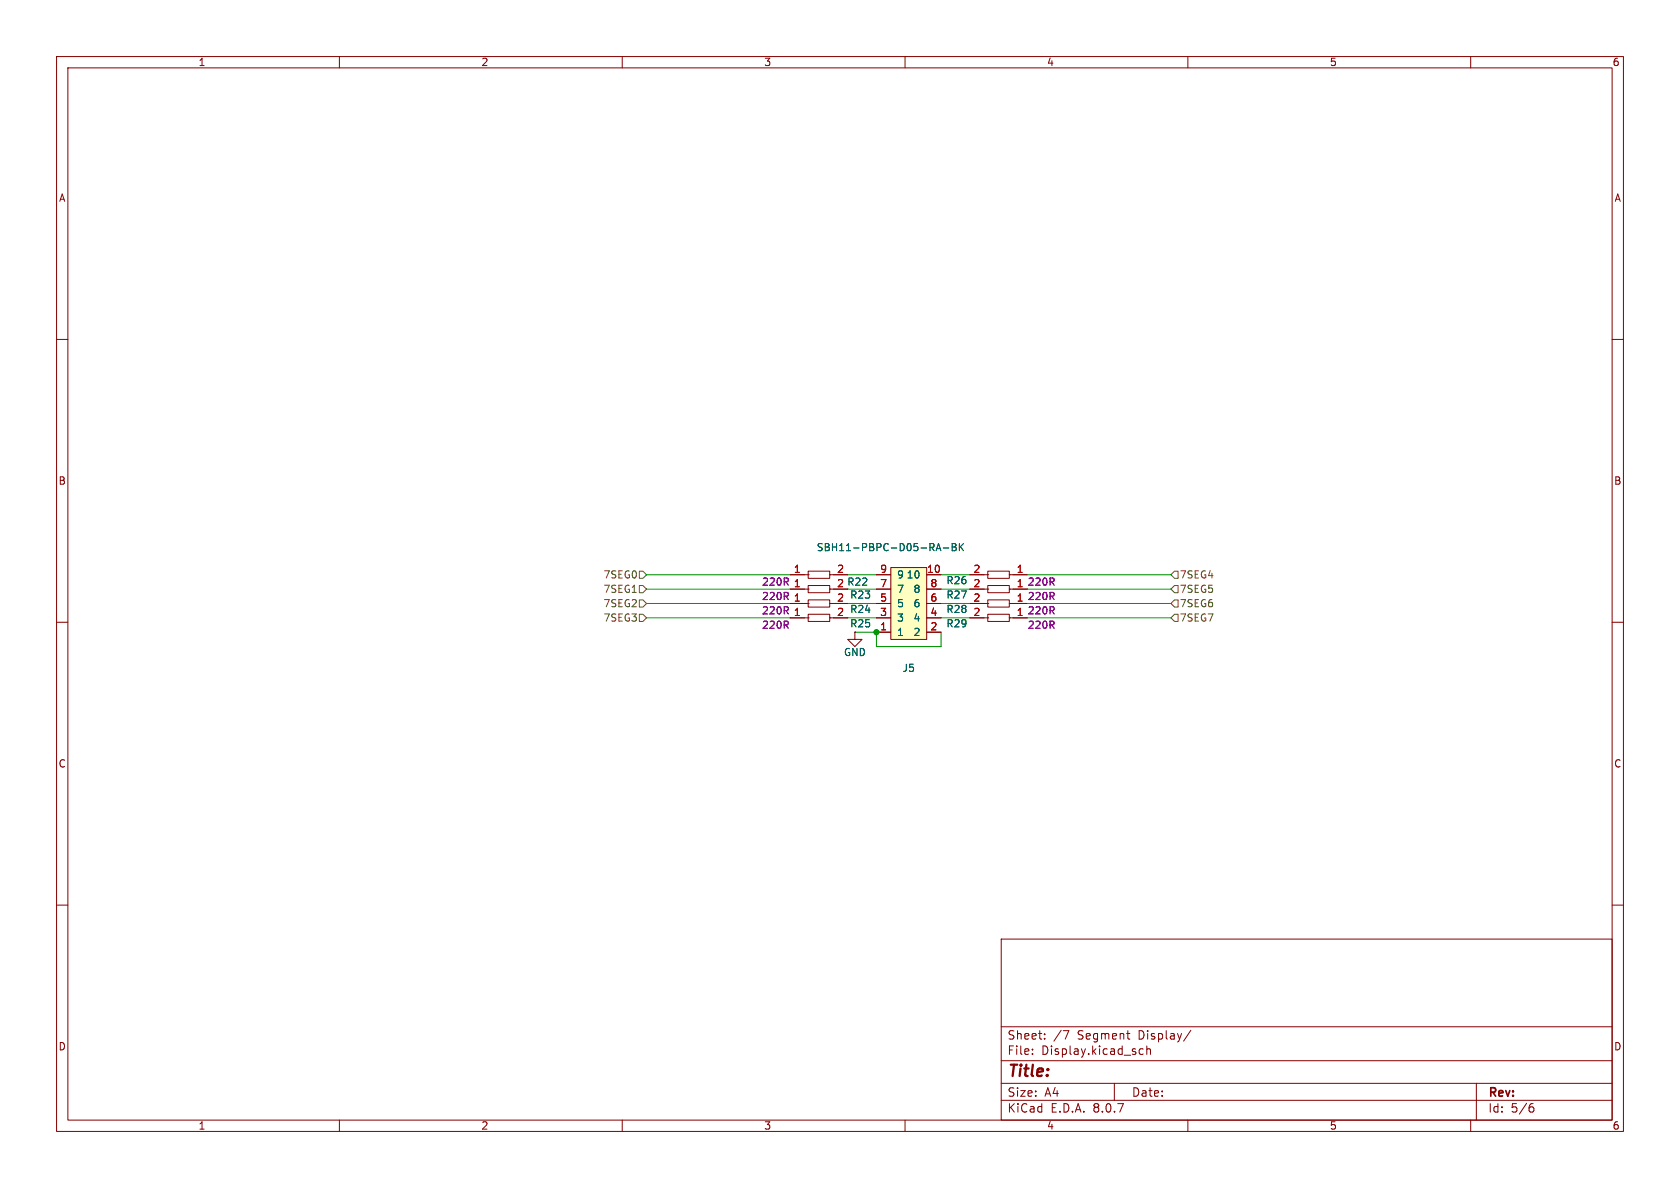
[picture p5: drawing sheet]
<svg xmlns="http://www.w3.org/2000/svg" width="297mm" height="210mm" viewBox="0 0 297 210" stroke-linecap="round" stroke-linejoin="round" font-family="sans-serif">
<g fill="none" stroke="#840000" stroke-width=".18">
<path d="M10 10h277v190h-277zM12 12h273v186h-273zM60 10v2M110 10v2M160 10v2M210 10v2M260 10v2M10 60h2M285 60h2M10 110h2M139.7 109.2h3.2M139.7 106.7h3.2"/>
<path d="M142.9 108.6h3.8v1.3h-3.8zM142.9 106h3.8v1.3h-3.8zM142.9 109.2h.1M142.9 106.7h.1M146.7 109.2h.1M146.7 106.7h.1M146.7 109.2h3.2M146.7 106.7h3.2M151.1 111.8v1.2h1.3l-1.3 1.3-1.2-1.3h1.2M151.1 111.8h.1M171.4 101.6h3.2M171.4 109.2h3.2"/>
<path d="M171.4 104.1h3.2M174.6 101h3.8v1.2h-3.8zM174.6 108.6h3.8v1.3h-3.8zM174.6 103.5h3.8v1.3h-3.8zM174.6 101.6h.1M174.6 109.2h.1M174.6 104.1h.1M178.4 101.6h.1M178.4 109.2h.1M178.4 104.1h.1M178.4 101.6h3.2M178.4 109.2h3.2"/>
<path d="M178.4 104.1h3.2M285 110h2M10 160h2M177 166h108v32h-108zM285 160h2M60 198v2M110 198v2M160 198v2M177 194.5h108M177 191.5h108M177 187.5h108M177 181.5h108"/>
<path d="M182.5 186.3v.1M182.5 185.5v.1M184.7 183.6v.1M184.7 182.8v.1M187.6 182.1l-1.3 2M188 182.2h1l-.7 1.5M197 191.5v3M199.2 182.7h.5M199.5 183.6l.2 .1M201.4 186.1l.3 .3 .4-.1M202.1 185.5l-.4-.1-.3 .3M202.7 185.5l.3-.1 .3 .1 .1 .9"/>
<path d="M202.7 184.9v1.5M210 198v2M210.5 182.1l-1.3 2M260 198v2M261 191.5v6.5M270.6 195.7h.4l.2 .3-.1 .5-.5 .1M271 195.1l-.4 .1"/>
</g>
<path d="M157.5 100.3h6.3v12.7h-6.3z" fill="#ffffc2"/>
<g fill="none" stroke="#840000" stroke-width=".18">
<path d="M139.7 101.6h3.2M139.7 109.2h2.5M139.7 106.7h2.5M139.7 104.1h3.2M142.9 101h3.8v1.2h-3.8zM142.9 103.5h3.8v1.3h-3.8zM142.9 101.6h.1M142.9 104.1h.1M146.7 101.6h.1M146.7 104.1h.1M146.7 101.6h3.2M146.7 104.1h.6"/>
<path d="M147.3 109.2h2.6M147.3 106.7h2.6M151.1 111.8h.1M154.9 111.8h2.6M154.9 101.6h2.6M154.9 109.2h2.6M154.9 106.7h2.6M154.9 104.1h2.6M157.5 100.3h6.3v12.7h-6.3zM163.8 111.8h2.6M163.8 101.6h2.6M163.8 109.2h2.6"/>
<path d="M163.8 106.7h2.6M163.8 104.1h2.6M171.4 101.6h2.6M171.4 109.2h2.6M171.4 106.7h3.2M171.4 104.1h2.6M174.6 106h3.8v1.3h-3.8zM174.6 106.7h.1M178.4 106.7h.1M178.4 106.7h3.2M179.1 101.6h2.5M179.1 109.2h2.5"/>
<path d="M179.1 104.1h2.5"/>
</g>
<path d="M165.5 97.4l.4-1.3 .4 1.3M165.6 97h.6M166.8 96.9h.9M168.3 96.1h.5l.2 .2-.2 .4 .2 .1 .1 .3-.3 .3h-.5zM168.3 96.7h.5M169.6 96.1v1.3M169.8 96.6l.5 .8M170.3 96.1l-.7 .7" fill="none" stroke="#006464" stroke-width=".18"/>
<path d="M113 106h.7l.6 .7-.6 .6h-.7zM113 101h.7l.6 .6-.6 .6h-.7zM113 108.6h.7l.6 .6-.6 .7h-.7zM113 103.5h.7l.6 .6-.6 .7h-.7zM207 104.1l.6-.6h.7v1.3h-.7zM207 109.2l.6-.6h.7v1.3h-.7zM207.6 106h.7v1.3h-.7l-.6-.6zM207.6 101h.7v1.2h-.7l-.6-.6z" fill="none" stroke="#725600" stroke-width=".18"/>
<g fill="none" stroke="#009600" stroke-width=".18">
<path d="M114.3 109.2h25.4M114.3 106.7h25.4M114.3 101.6h25.4M114.3 104.1h25.4M149.9 109.2h5M149.9 106.7h5M149.9 101.6h5M149.9 104.1h5M151.1 111.8h3.8v2.5h11.5v-2.5M166.4 109.2h5M166.4 106.7h5M166.4 101.6h5"/>
<path d="M166.4 104.1h5M181.6 109.2h25.4M181.6 106.7h25.4M181.6 101.6h25.4M181.6 104.1h25.4"/>
</g>
<circle cx="154.9" cy="111.8" r=".46" fill="#009600" stroke="#009600" stroke-width=".18"/>
<text font-size="2.8" fill="#840000" x="178" y="190.9">Title:</text>
<g font-size="2.1" fill="#840000">
<text x="178" y="184">Sheet:</text>
<text x="190.5" y="184">Segment</text>
<text x="201.4" y="184">Display/</text>
<text x="178" y="186.7">File:</text>
<text x="184.1" y="186.7">Display.kicad_sch</text>
<text x="178" y="196.9">KiCad</text>
<text x="178" y="194.1">Size:</text>
<text x="184.7" y="194.1">A4</text>
<text x="185.7" y="196.9">E.D.A.</text>
<text x="193.3" y="196.9">8.0.7</text>
<text x="200" y="194.1">Date:</text>
<text x="263" y="194.3">Rev:</text>
<text x="263" y="196.9">Id:</text>
<text x="267.1" y="196.9">5/6</text>
</g>
<g font-size="1.8" fill="#840000">
<text x="35" y="11.9">1</text>
<text x="85" y="11.9">2</text>
<text x="135" y="11.9">3</text>
<text x="185" y="11.9">4</text>
<text x="235" y="11.9">5</text>
<text x="285" y="11.9">6</text>
<text x="10.3" y="35.9">A</text>
<text x="285.3" y="35.9">A</text>
<text x="10.3" y="85.9">B</text>
<text x="285.3" y="85.9">B</text>
<text x="10.3" y="135.9">C</text>
<text x="285.3" y="135.9">C</text>
<text x="10.3" y="185.9">D</text>
<text x="285.3" y="185.9">D</text>
<text x="35" y="199.9">1</text>
<text x="85" y="199.9">2</text>
<text x="135" y="199.9">3</text>
<text x="185" y="199.9">4</text>
<text x="235" y="199.9">5</text>
<text x="285" y="199.9">6</text>
</g>
<g font-size="1.8" fill="#a90000">
<text x="140.3" y="101.3">1</text>
<text x="147.9" y="101.3">2</text>
<text x="155.5" y="101.3">9</text>
<text x="163.8" y="101.3">10</text>
<text x="172" y="101.3">2</text>
<text x="179.6" y="101.3">1</text>
<text x="140.3" y="106.4">1</text>
<text x="140.3" y="103.9">1</text>
<text x="147.9" y="106.4">2</text>
<text x="147.9" y="103.9">2 R22</text>
<text x="155.5" y="106.4">5</text>
<text x="155.5" y="103.9">7</text>
<text x="164.4" y="106.4">6</text>
<text x="164.4" y="103.9">8</text>
<text x="172" y="103.9">2</text>
<text x="172" y="106.4">2</text>
<text x="179.6" y="103.9">1</text>
<text x="179.6" y="106.4">1</text>
<text x="140.3" y="109">1</text>
<text x="147.9" y="109">2</text>
<text x="155.5" y="111.5">1</text>
<text x="155.5" y="109">3</text>
<text x="164.4" y="111.5">2</text>
<text x="164.4" y="109">4</text>
<text x="172" y="109">2</text>
<text x="179.6" y="109">1</text>
</g>
<g font-size="1.8" fill="#006464">
<text x="144.3" y="97.6">SBH11-PBPC-D05-RA-BK</text>
<text x="150.2" y="106">R23</text>
<text x="158.5" y="107.5">5</text>
<text x="158.5" y="105">7</text>
<text x="158.5" y="102.5">9</text>
<text x="160.2" y="102.5">10</text>
<text x="161.4" y="107.5">6</text>
<text x="161.4" y="105">8</text>
<text x="167.2" y="103.5">R26</text>
<text x="167.2" y="106">R27</text>
<text x="150.2" y="111.1">R25</text>
<text x="150.2" y="108.6">R24</text>
<text x="158.5" y="112.6">1</text>
<text x="158.5" y="110.1">3</text>
<text x="161.4" y="112.6">2</text>
<text x="161.4" y="110.1">4</text>
<text x="167.2" y="111.1">R29</text>
<text x="167.2" y="108.6">R28</text>
<text x="149.1" y="116.2">GND</text>
<text x="159.5" y="119">J5</text>
</g>
<g font-size="1.8" fill="#725600">
<text x="106.6" y="107.5">7SEG2</text>
<text x="106.6" y="102.5">7SEG0</text>
<text x="106.6" y="105">7SEG1</text>
<text x="208.5" y="107.5">7SEG6</text>
<text x="208.5" y="102.5">7SEG4</text>
<text x="208.5" y="105">7SEG5</text>
<text x="106.6" y="110.1">7SEG3</text>
<text x="208.5" y="110.1">7SEG7</text>
</g>
<g font-size="1.8" fill="#840084">
<text x="134.6" y="103.7">220R</text>
<text x="134.6" y="106.3">220R</text>
<text x="181.6" y="103.7">220R</text>
<text x="181.6" y="106.3">220R</text>
<text x="134.6" y="111.4">220R</text>
<text x="134.6" y="108.8">220R</text>
<text x="181.6" y="111.4">220R</text>
<text x="181.6" y="108.8">220R</text>
</g>
</svg>
